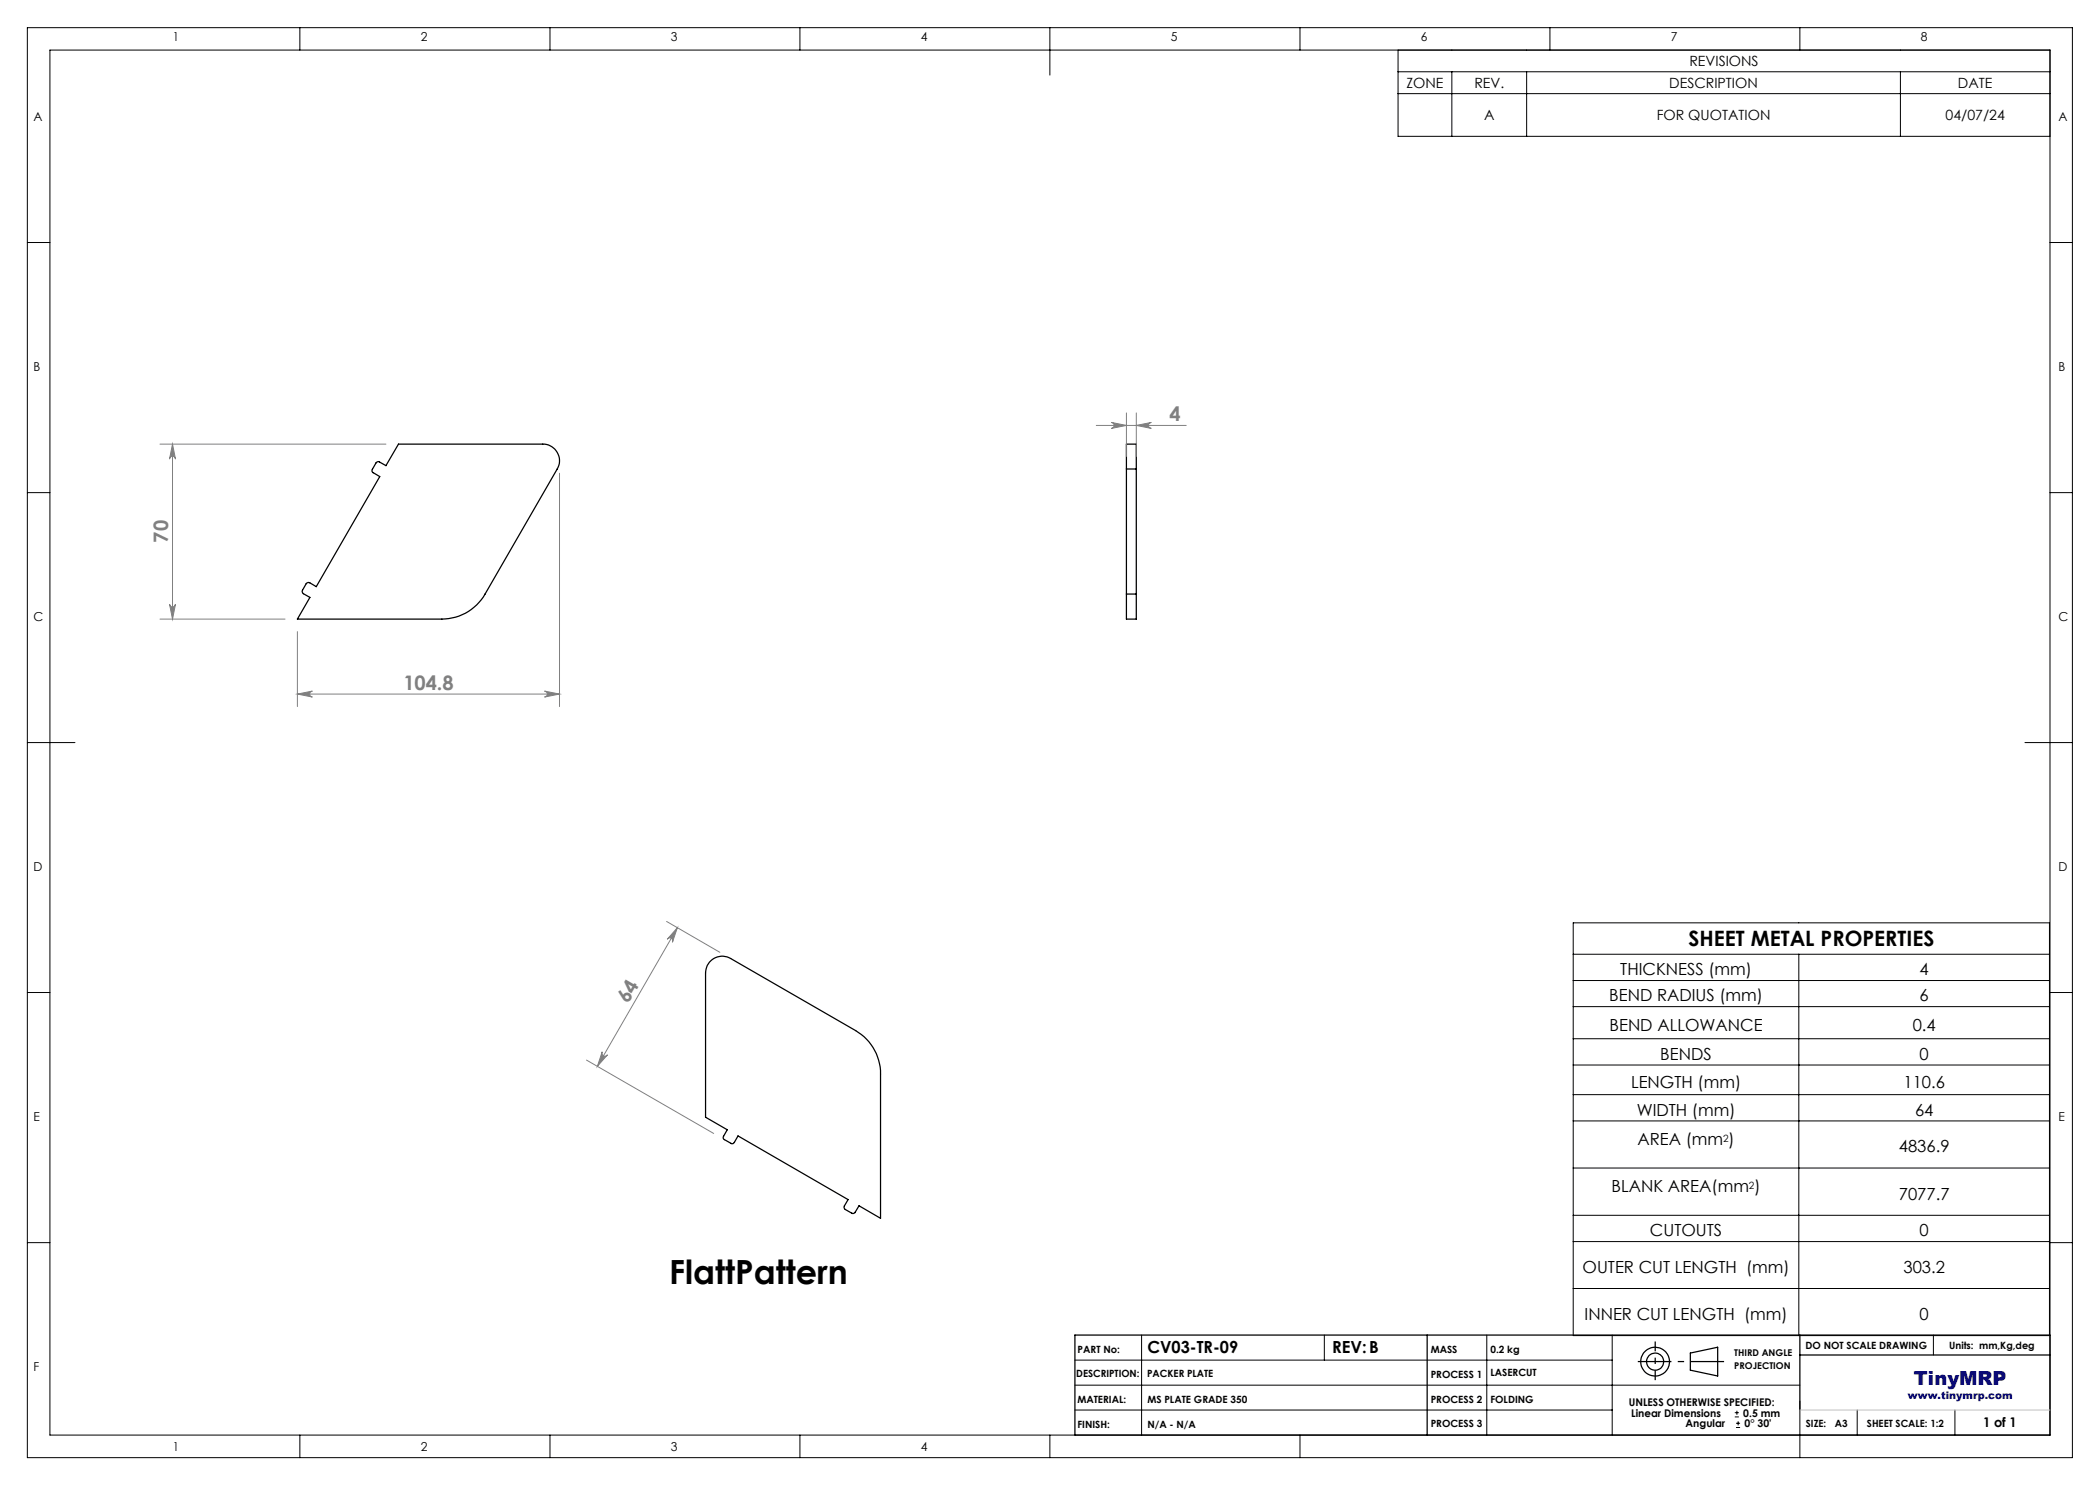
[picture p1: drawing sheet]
<svg xmlns="http://www.w3.org/2000/svg" width="420mm" height="297mm" viewBox="0 0 420 297" stroke-linecap="round" stroke-linejoin="round" font-family="sans-serif">
<g fill="none" stroke="#000" stroke-width=".25">
<path d="M75.3 92.5l.4-.2 1.5 .8 2.5-4.3h28.8a3.3 3.3 0 0 1 2.9 5l-14.4 25a9.9 9.9 0 0 1-8.6 5h-28.9l2.5-4.3-1.3-.8-.3-.4 .1-.3 .7-1.3 .5-.2 1.6 .8 12.7-22-1.4-.8a.44 .44 0 0 1-.1-.6zM225.3 93.8v-5h2v5M225.3 93.8h2M225.3 93.8v25M227.3 93.8v25M225.3 118.8v5h2v-5M225.3 118.8h2M142.2 192.2a3.4 3.4 0 0 1 3.9-.5l25 14.4a10 10 0 0 1 5 8.7v28.9l-4.3-2.5-.8 1.3-.4 .2-.2-.1-1.3-.7-.3-.4 .8-1.6-22-12.7-.7 1.3a.44 .44 0 0 1-.7 .2l-1.3-.8a.44 .44 0 0 1-.2-.6l.8-1.3-4.4-2.6v-28.8l.4-1.5zM215 267h195v20h-195zM285.4 267v20M338.1 270.6l5.4-1.2v5.8l-5.4-1.2zM360 267v15"/>
<path d="M360 271h50"/>
<circle cx="331" cy="272.3" r="2.87"/>
<circle cx="331" cy="272.3" r="1.72"/>
</g>
<g fill="none" stroke="#000" stroke-width=".2">
<path d="M5.5 5.5h409v286h-409zM10 10h400v277h-400zM60 5.5v4.5M110 5.5v4.5M160 5.5v4.5M210 5.5v9.5M260 5.5v4.5M279.6 10v17.3h130.4M279.6 14.4h130.4M279.6 18.7h130.4M290.4 14.4v12.9M305.3 14.4v12.9"/>
<path d="M310 5.5v4.5M360 5.5v4.5M380.1 14.4v12.9M5.5 48.5h4.5M410 48.5h4.5M5.5 98.5h4.5M410 98.5h4.5M5.5 148.5h9.5M405 148.5h9.5M5.5 198.5h4.5M314.6 184.6h95.3v82.5h-95.3zM314.6 190.8h95.3"/>
<path d="M314.6 196.1h95.3M359.8 190.8v76.3M410 198.5h4.5M314.6 201.3h95.3M314.6 207.7h95.3M314.6 213h95.3M314.6 218.9h95.3M314.6 224.2h95.3M314.6 233.6h95.3M5.5 248.5h4.5M314.6 243.1h95.3M314.6 248.3h95.3"/>
<path d="M314.6 257.7h95.3M410 248.5h4.5M215 277h145M215 272h107.4M228.3 267v20M264.9 267v5M297.4 267v20M322.4 267v20M386.7 267v4M60 287v4.5M110 287v4.5M160 287v4.5"/>
<path d="M210 287v4.5M215 282h107.4M260 287v4.5M347 283.4h.8M347 282.5h.8M347.2 285.5h.8M347.2 284.7h.8M347.4 282.1v.9M347.6 284.3v.8M360 280.2v11.3M371.4 282v5M391 282v5"/>
</g>
<g fill="none" stroke="#808080" stroke-width=".2">
<path d="M32 88.8h45.2M34.5 88.8l.6 3a.6 .6 0 0 0-.6-.5 .6 .6 0 0 0-.6 .5zM34.5 88.8v35M111.9 94.6v46.7M219.3 85.1h17.9M222.3 84.5l3 .6-3 .6a.6 .6 0 0 0 .5-.6 .6 .6 0 0 0-.5-.6zM225.3 82.6v8.7M227.3 85.1l3-.6a.6 .6 0 0 0-.6 .6 .6 .6 0 0 0 .6 .6zM227.3 82.6v8.7M32 123.8h25M33.9 120.8a.6 .6 0 0 0 .6 .6 .6 .6 0 0 0 .6-.6l-.6 3zM59.5 138.8l3-.6a.6 .6 0 0 0-.6 .6 .6 .6 0 0 0 .6 .6z"/>
<path d="M59.5 126.3v15M59.5 138.8h52.4M108.9 138.2l3 .6-3 .6a.6 .6 0 0 0 .6-.6 .6 .6 0 0 0-.6-.6zM133.3 184.3l10.7 6.2M135.5 185.6l-1 2.9a.59 .59 0 0 0-.2-.8 .59 .59 0 0 0-.8 .2zM135.5 185.6l-16 27.7M117.3 212l25.4 14.7M120.4 210.4a.61 .61 0 0 0 .3 .7 .61 .61 0 0 0 .8-.1l-2 2.3z"/>
</g>
<path d="M327.6 272.3h17.2" fill="none" stroke="#000" stroke-width=".25" stroke-dasharray="15.2 1.3 1.3 1.3" stroke-dashoffset="8.5" stroke-linecap="butt"/>
<path d="M331 268.3v7.7" fill="none" stroke="#000" stroke-width=".25" stroke-dasharray="15.2 1.3 1.3 1.3" stroke-dashoffset="13.3" stroke-linecap="butt"/>
<path d="M360 282h50" fill="none" stroke="#c0c0c0" stroke-width=".2"/>
<g fill="#808080">
<path d="M59.5 138.8l3-.6a.6 .6 0 0 0-.6 .6 .6 .6 0 0 0 .6 .6zM108.9 138.2l3 .6-3 .6a.6 .6 0 0 0 .6-.6 .6 .6 0 0 0-.6-.6z"/>
<path d="M222.3 84.5l3 .6-3 .6a.6 .6 0 0 0 .5-.6 .6 .6 0 0 0-.5-.6zM227.3 85.1l3-.6a.6 .6 0 0 0-.6 .6 .6 .6 0 0 0 .6 .6z"/>
<path d="M135.5 185.6l-1 2.9a.59 .59 0 0 0-.2-.8 .59 .59 0 0 0-.8 .2zM120.4 210.4a.61 .61 0 0 0 .3 .7 .61 .61 0 0 0 .8-.1l-2 2.3z"/>
<path d="M33.9 120.8a.6 .6 0 0 0 .6 .6 .6 .6 0 0 0 .6-.6l-.6 3zM34.5 88.8l.6 3a.6 .6 0 0 0-.6-.5 .6 .6 0 0 0-.6 .5z"/>
</g>
<text font-size="6.7" x="133.9" y="256.8">FlattPattern</text>
<text font-size="4.2" x="337.7" y="189.2">SHEET METAL PROPERTIES</text>
<g font-size="4" fill="#808080">
<text x="233.9" y="84.2">4</text>
<text x="33.6" y="108.5" transform="rotate(-90 33.6 108.5)">70</text>
<text x="80.7" y="137.9">104.8</text>
<text x="125.6" y="200.9" transform="rotate(-60 125.6 200.9)">64</text>
</g>
<text font-size="3.9" fill="#0000a0" x="382.8" y="277">TinyMRP</text>
<g font-size="3.3">
<text x="324.1" y="195">THICKNESS (mm)</text>
<text x="383.9" y="195">4</text>
<text x="321.8" y="200.3">BEND RADIUS (mm)</text>
<text x="383.9" y="200.3">6</text>
<text x="321.9" y="206.1">BEND ALLOWANCE</text>
<text x="382.5" y="206.1">0.4</text>
<text x="332.1" y="211.9">BENDS</text>
<text x="383.9" y="211.9">0</text>
<text x="326.2" y="217.5">LENGTH (mm)</text>
<text x="380.7" y="217.5">110.6</text>
<text x="327.3" y="223.1">WIDTH (mm)</text>
<text x="383" y="223.1">64</text>
<text x="327.5" y="229">AREA (mm )</text>
<text x="379.8" y="230.5">4836.9</text>
<text x="322.3" y="238.5">BLANK AREA(mm )</text>
<text x="379.8" y="239.9">7077.7</text>
<text x="330" y="247.3">CUTOUTS</text>
<text x="383.9" y="247.3">0</text>
<text x="316.5" y="254.6">OUTER CUT LENGTH (mm)</text>
<text x="380.7" y="254.6">303.2</text>
<text x="316.9" y="264">INNER CUT LENGTH (mm)</text>
<text x="383.9" y="264">0</text>
<text x="229.5" y="270.6">CV03-TR-09</text>
<text x="266.4" y="270.7">REV:B</text>
</g>
<g font-size="2.8">
<text x="281.3" y="17.6">ZONE</text>
<text x="294.9" y="17.6">REV.</text>
<text x="333.9" y="17.6">DESCRIPTION</text>
<text x="337.9" y="13.2">REVISIONS</text>
<text x="391.6" y="17.6">DATE</text>
<text x="296.8" y="24">A</text>
<text x="331.3" y="24">FOR QUOTATION</text>
<text x="389.1" y="24">04/07/24</text>
</g>
<text font-size="2.7" x="396.6" y="285.4">1 of 1</text>
<g font-size="2.5">
<text x="34.6" y="8.2">1</text>
<text x="84.2" y="8.2">2</text>
<text x="134.2" y="8.2">3</text>
<text x="184.2" y="8.2">4</text>
<text x="234.2" y="8.2">5</text>
<text x="284.2" y="8.2">6</text>
<text x="334.2" y="8.2">7</text>
<text x="384.2" y="8.2">8</text>
<text x="6.7" y="24.2">A</text>
<text x="411.7" y="24.2">A</text>
<text x="6.7" y="74.2">B</text>
<text x="411.7" y="74.2">B</text>
<text x="6.7" y="124.2">C</text>
<text x="411.7" y="124.2">C</text>
<text x="6.7" y="174.2">D</text>
<text x="411.7" y="174.2">D</text>
<text x="6.7" y="224.2">E</text>
<text x="411.7" y="224.2">E</text>
<text x="6.7" y="274.2">F</text>
<text x="34.6" y="290.2">1</text>
<text x="84.2" y="290.2">2</text>
<text x="134.2" y="290.2">3</text>
<text x="184.2" y="290.2">4</text>
</g>
<g font-size="2.1">
<text x="325.8" y="281.2">UNLESS OTHERWISE SPECIFIED:</text>
<text x="326.2" y="283.4">Linear Dimensions</text>
<text x="337.1" y="285.5">Angular</text>
<text x="348.7" y="283.4">0.5 mm</text>
<text x="348.9" y="285.5">0° 30'</text>
</g>
<text font-size="2.1" fill="#0000a0" x="381.6" y="279.9">www.tinymrp.com</text>
<g font-size="2">
<text x="344.6" y="228.3">2</text>
<text x="349.8" y="237.8">2</text>
<text x="361.1" y="269.9">DO NOT SCALE DRAWING</text>
<text x="389.8" y="269.8">Units: mm,Kg,deg</text>
<text x="215.3" y="275.4">DESCRIPTION:</text>
<text x="215.5" y="270.7">PART No:</text>
<text x="229.4" y="275.4">PACKER PLATE</text>
<text x="286.1" y="270.6">MASS</text>
<text x="286.1" y="275.6">PROCESS 1</text>
<text x="298.1" y="270.6">0.2 kg</text>
<text x="298.1" y="275.3">LASERCUT</text>
<text x="215.5" y="280.6">MATERIAL:</text>
<text x="229.5" y="280.6">MS PLATE GRADE 350</text>
<text x="286.1" y="280.6">PROCESS 2</text>
<text x="298.1" y="280.6">FOLDING</text>
<text x="215.5" y="285.6">FINISH:</text>
<text x="229.5" y="285.6">N/A - N/A</text>
<text x="286.1" y="285.4">PROCESS 3</text>
<text x="361.2" y="285.4">SIZE:</text>
<text x="367" y="285.4">A3</text>
<text x="373.4" y="285.4">SHEET SCALE: 1:2</text>
</g>
<g font-size="1.9">
<text x="346.9" y="271.3">THIRD ANGLE</text>
<text x="346.9" y="273.7">PROJECTION</text>
</g>
</svg>
